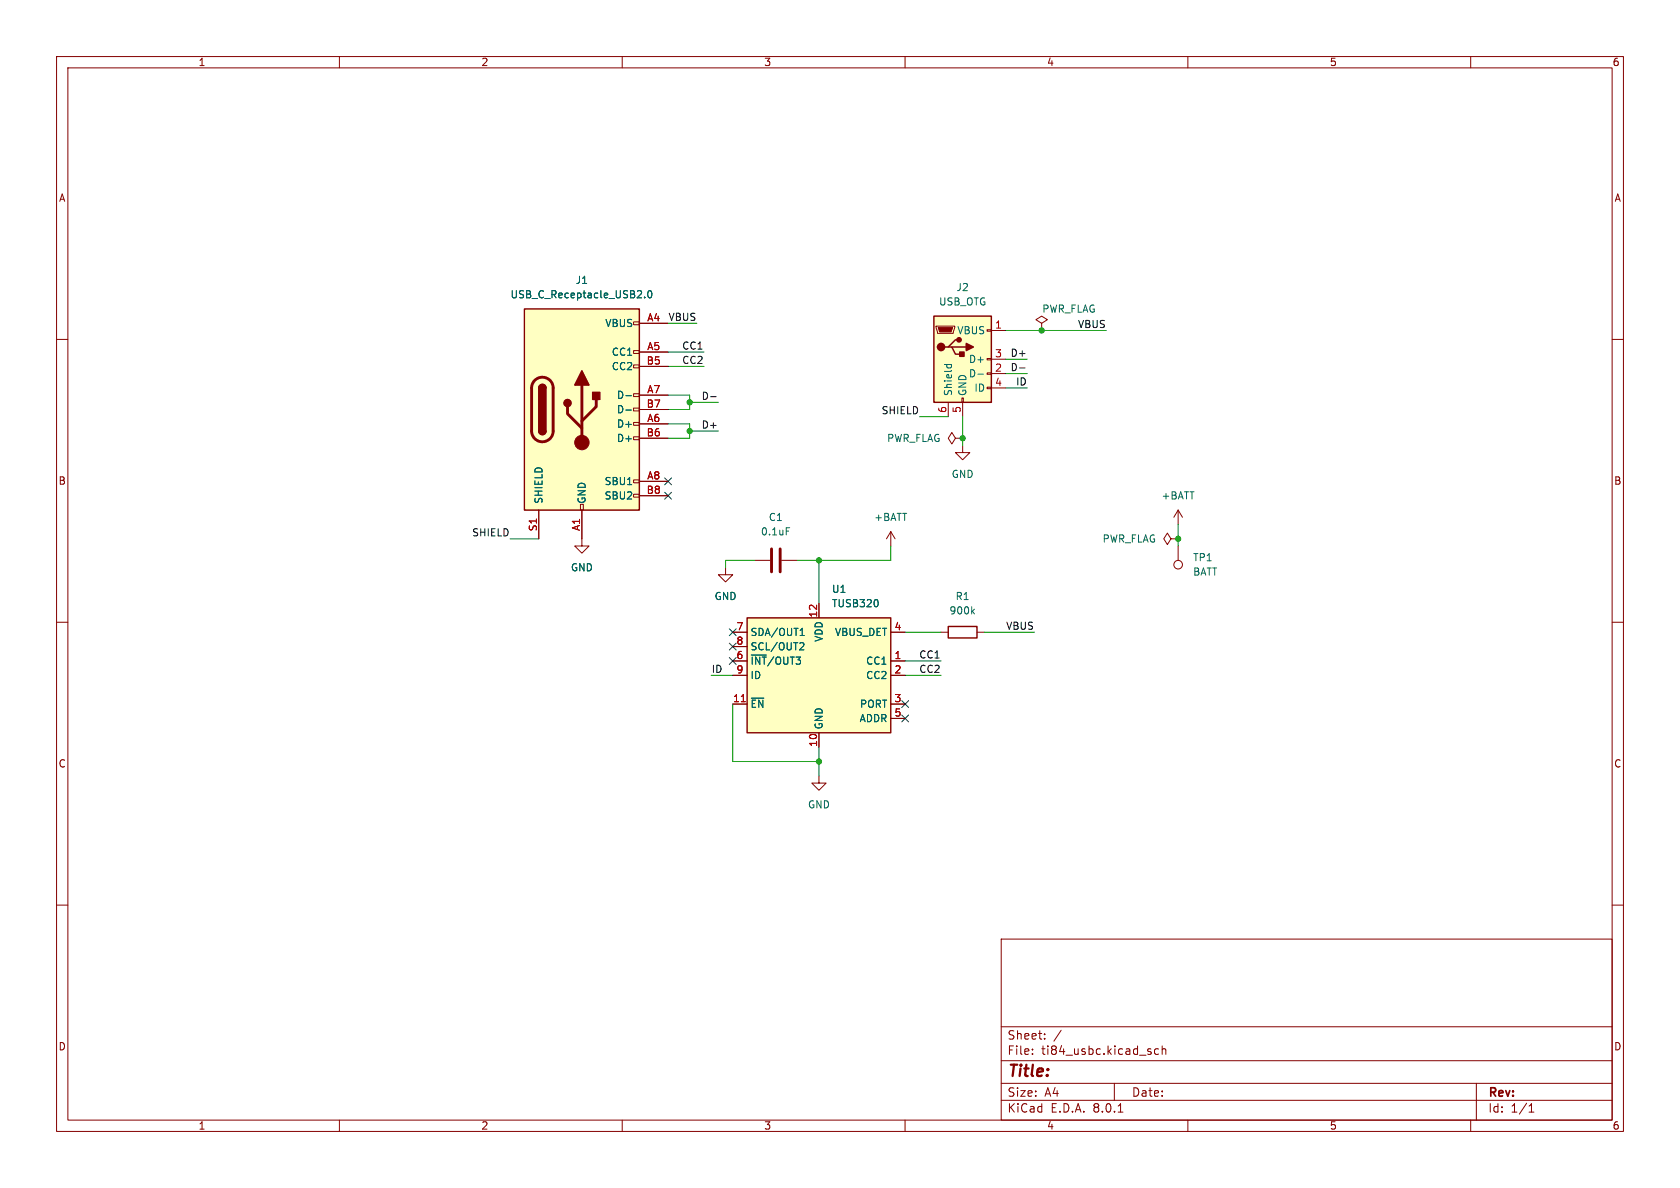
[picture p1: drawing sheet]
<svg xmlns="http://www.w3.org/2000/svg" width="297mm" height="210mm" viewBox="0 0 297 210" stroke-linecap="round" stroke-linejoin="round" font-family="sans-serif">
<g fill="none" stroke="#840000" stroke-width=".18">
<path d="M10 10h277v190h-277zM12 12h273v186h-273zM60 10v2M110 10v2M160 10v2M210 10v2M260 10v2M10 60h2M184.1 57.2l1.1-.7-1.1-.6-1 .6 1 .7v1.2M184.1 58.4h.1M285 60h2M133.3 99.1h2.8"/>
<path d="M138.2 99.1h2.8M10 110h2M285 110h2M10 160h2M285 160h2M177 166h108v32h-108zM60 198v2M110 198v2M160 198v2M177 194.5h108M177 191.5h108M177 187.5h108"/>
<path d="M177 181.5h108M182.5 186.3v.1M182.5 185.5v.1M184.7 183.6v.1M184.7 182.8v.1M187.6 182.1l-1.3 2M197 191.5v3M197.7 196.6h.8M203.5 186v.3M204.8 185.5l-.4-.1-.3 .3v.4l.1 .2h.6M205.5 185.5l.2-.1 .3 .1 .1 .9M205.5 184.9v1.5"/>
<path d="M210 198v2M260 198v2M261 191.5v6.5M270.3 196.6h.9M270.3 195.5l.4-.4v1.5"/>
</g>
<path d="M136.4 97v4.1M137.9 97v4.1" fill="none" stroke="#840000" stroke-width=".51"/>
<path d="M139 93.3h.6" fill="none" stroke="#006464" stroke-width=".18"/>
<path d="M132.1 109.2h25.4v20.3h-25.4z" fill="#ffffc2"/>
<path d="M132.1 109.2h25.4v20.3h-25.4zM167.6 110.7h5.1v2.1h-5.1z" fill="none" stroke="#840000" stroke-width=".25"/>
<g fill="none" stroke="#840000" stroke-width=".18">
<path d="M128.3 100.3v1.3h1.2l-1.2 1.3-1.3-1.3h1.3M129.5 116.8h2.6M129.5 119.4h2.6M129.5 111.8h2.6M129.5 114.3h2.6M144.8 106.7v2.5M157.5 116.8h2.5M157.5 119.4h2.5M157.5 111.8h2.5M166.4 111.8h1.2M172.7 111.8h1.3M129.5 124.5h2.6"/>
<path d="M144.8 129.5v2.6M157.5 124.5h2.5M157.5 127h2.5"/>
</g>
<path d="M141.5 112.3h.7M141.6 113.6l.4 .1 .1 .3-.8 .9h.8M141.7 111.3l.1-.2v1.2M155.2 106.2v.8M171.9 108l.4 .5M172.3 107.7l-.5 .5M132.8 123.4h2.2" fill="none" stroke="#006464" stroke-width=".18"/>
<path d="M131.1 124h.7" fill="none" stroke="#a90000" stroke-width=".18"/>
<path d="M165.1 55.9h10.2v15.2h-10.2z" fill="#ffffc2"/>
<path d="M165.1 55.9h10.2v15.2h-10.2zM167.6 61.3h.7l.6 1.3h1.3M168.3 61.3h2.5M169.5 60.1h-.6l-1.3 1.2h-.6" fill="none" stroke="#840000" stroke-width=".25"/>
<g fill="#840000" stroke="#840000" stroke-width=".25">
<path d="M170.8 60.7l1.3 .6-1.3 .7z"/>
<path d="M169.7 62.2h.7v.8h-.7z"/>
<circle cx="166.4" cy="61.3" r=".63"/>
<circle cx="169.5" cy="60.1" r=".38"/>
</g>
<g fill="none" stroke="#840000" stroke-width=".18">
<path d="M165.5 57.7h3.3v.2l-.3 1h-2.8zM174.5 58.3h.8v.2h-.8zM175.3 58.4h2.5M167.6 71.1v2.6M170.1 70.4h.2v.7h-.2zM170.2 71.1v2.6M174.5 68.5h.8v.2h-.8zM174.5 65.9h.8v.3h-.8zM174.5 63.4h.8v.2h-.8zM175.3 66h2.5M175.3 63.5h2.5M175.3 68.6h2.5"/>
<path d="M157.5 94l-.8 1.3M157.5 94v2.5M157.5 94l.7 1.3M207 95.3l-.6-1.1-.7 1.1 .7 1 .6-1h1.3M208.3 95.3h.1M208.3 90.2v2.5M208.3 96.5v2.6M208.3 90.2l-.8 1.2M208.3 90.2l.7 1.2"/>
<circle cx="208.3" cy="99.8" r=".76"/>
</g>
<path d="M165.9 57.9h2.5l-.3 .8h-2z" fill="#840000" stroke="#840000" stroke-width=".18"/>
<path d="M166.9 64.4h1.3M167.4 64.4v.4M168.2 64.4v.4M172.9 66.1h.9" fill="none" stroke="#006464" stroke-width=".18"/>
<path d="M92.7 54.6h20.3v35.6h-20.3z" fill="#ffffc2"/>
<g fill="none" stroke="#840000" stroke-width=".18">
<path d="M112 56.9h1v.5h-1zM113 57.2h5.1M112 77.2h1v.5h-1zM112 74.7h1v.5h-1zM112 72.1h1v.5h-1zM112 69.6h1v.5h-1zM112 64.5h1v.5h-1zM112 62h1v.5h-1zM113 62.2h5.1M113 74.9h5.1M113 69.9h5.1M113 64.8h5.1"/>
<path d="M113 77.5h5.1M113 72.4h5.1M168.9 77.5l-.6-1-.7 1 .7 1 .6-1h1.3M170.2 77.5h.1M170.2 78.7v1.3h1.2l-1.2 1.3-1.3-1.3h1.3M95.2 90.2v5.1M102.6 89.2h.5v1h-.5zM102.9 90.2v6.3h1.2l-1.2 1.3-1.3-1.3h1.3M112 87.4h1v.5h-1zM112 84.8h1v.5h-1zM113 85.1h5.1M113 87.6h5.1"/>
<path d="M129.5 116.8h2.6M129.5 119.4h2.6M129.5 111.8h2.6M129.5 114.3h2.6M144.8 106.7v2.5M157.5 116.8h2.5M157.5 119.4h2.5M157.5 111.8h2.5M129.5 124.5h2.6M144.8 137.2v1.2h1.2l-1.2 1.3-1.3-1.3h1.3M144.8 129.5v2.6M157.5 124.5h2.5"/>
<path d="M157.5 127h2.5"/>
</g>
<path d="M92.7 54.6h20.3v35.6h-20.3zM95.2 76.2a.64 .64 0 0 0 .7 .6 .64 .64 0 0 0 .6-.6M95.2 68.6a.64 .64 0 0 1 .7-.7 .64 .64 0 0 1 .6 .7" fill="none" stroke="#840000" stroke-width=".25"/>
<path d="M94.5 67.2a1.91 1.91 0 0 1 2.1-.4 1.91 1.91 0 0 1 1.2 1.8v7.6a1.91 1.91 0 0 1-1.9 1.9 1.91 1.91 0 0 1-1.9-1.9v-7.8l.2-.6zM100.3 71.9v1.3l2.6 2.5M102.9 68.1v10.1M105.4 70.6v1.3l-2.5 2.5" fill="none" stroke="#840000" stroke-width=".51"/>
<g fill="#840000" stroke="#840000" stroke-width=".25">
<path d="M95.2 76.2h1.3a.64 .64 0 0 1-.6 .6 .64 .64 0 0 1-.7-.6z"/>
<path d="M95.2 68.6h1.3v7.6h-1.3z"/>
<path d="M95.4 68.1a.64 .64 0 0 1 .7-.1 .64 .64 0 0 1 .4 .6h-1.3z"/>
<path d="M102.9 65.5l1.2 2.6h-2.5z"/>
<path d="M104.8 69.3h1.2v1.3h-1.2z"/>
<circle cx="100.3" cy="71.2" r=".63"/>
</g>
<circle cx="102.9" cy="78.2" r="1.27" fill="#840000" stroke="#840000" stroke-width=".18"/>
<path d="M114 52.5v.1M114.6 51.5l.2-.1a.68 .68 0 0 1 .5 .6 .68 .68 0 0 1-.5 .6l-.2-.1-.1-.3zM110.6 69.9h1M110.6 72.5h1M141.5 112.3h.7M141.6 113.6l.4 .1 .1 .3-.8 .9h.8M141.7 111.3l.1-.2v1.2M155.2 106.2v.8M132.8 123.4h2.2" fill="none" stroke="#006464" stroke-width=".18"/>
<path d="M125.6 70.1h1M180.2 65h1" fill="none" stroke="#0f0f0f" stroke-width=".18"/>
<g fill="none" stroke="#009600" stroke-width=".18">
<path d="M118.1 57.2h5.1M177.8 58.4h17.8M118.1 62.2h6.4M118.1 64.8h6.4M118.1 69.9h3.8v2.5h-3.8M118.1 74.9h3.8v2.6h-3.8M121.9 76.2h5.1M121.9 71.1h5.1M162.6 73.7h5M170.2 73.7v5M177.8 68.6h3.8M177.8 63.5h3.8"/>
<path d="M177.8 66h3.8M90.2 95.3h5M133.3 99.1h-5v1.2M144.8 99.1v7.6M157.5 96.5v2.6h-16.5M208.3 92.7v3.8M125.7 119.4h3.8M160 116.8h6.4M160 111.8h6.4M160 119.4h6.4M174 111.8h8.9M129.5 124.5v10.1h15.3"/>
<path d="M144.8 132.1v5.1"/>
</g>
<g fill="none" stroke="#000084" stroke-width=".18">
<path d="M117.5 84.5l1.2 1.2M117.5 87l1.2 1.2M118.7 84.5l-1.2 1.2M118.7 87l-1.2 1.2M128.9 116.2l1.2 1.2M128.9 111.2l1.2 1.2M128.9 113.7l1.2 1.2M130.1 116.2l-1.2 1.2M130.1 111.2l-1.2 1.2M130.1 113.7l-1.2 1.2M159.4 123.9l1.2 1.2M159.4 126.4l1.2 1.2"/>
<path d="M160.6 123.9l-1.2 1.2M160.6 126.4l-1.2 1.2"/>
</g>
<path d="M131.1 124h.7" fill="none" stroke="#a90000" stroke-width=".18"/>
<g fill="#009600" stroke="#009600" stroke-width=".18">
<circle cx="170.2" cy="77.5" r=".46"/>
<circle cx="208.3" cy="95.3" r=".46"/>
<circle cx="184.1" cy="58.4" r=".46"/>
<circle cx="121.9" cy="76.2" r=".46"/>
<circle cx="121.9" cy="71.1" r=".46"/>
<circle cx="144.8" cy="134.6" r=".46"/>
<circle cx="144.8" cy="99.1" r=".46"/>
</g>
<text font-size="2.8" fill="#840000" x="178" y="190.9">Title:</text>
<g font-size="2.1" fill="#840000">
<text x="178" y="184">Sheet:</text>
<text x="178" y="186.7">File:</text>
<text x="184.1" y="186.7">ti84_usbc.kicad_sch</text>
<text x="178" y="196.9">KiCad</text>
<text x="178" y="194.1">Size:</text>
<text x="184.7" y="194.1">A4</text>
<text x="185.7" y="196.9">E.D.A.</text>
<text x="193.3" y="196.9">8.0.1</text>
<text x="200" y="194.1">Date:</text>
<text x="263" y="194.3">Rev:</text>
<text x="263" y="196.9">Id:</text>
<text x="267.1" y="196.9">1/1</text>
</g>
<g font-size="1.8" fill="#840000">
<text x="35" y="11.9">1</text>
<text x="85" y="11.9">2</text>
<text x="135" y="11.9">3</text>
<text x="185" y="11.9">4</text>
<text x="235" y="11.9">5</text>
<text x="285" y="11.9">6</text>
<text x="10.3" y="35.9">A</text>
<text x="285.3" y="35.9">A</text>
<text x="10.3" y="85.9">B</text>
<text x="285.3" y="85.9">B</text>
<text x="10.3" y="135.9">C</text>
<text x="285.3" y="135.9">C</text>
<text x="10.3" y="185.9">D</text>
<text x="285.3" y="185.9">D</text>
<text x="35" y="199.9">1</text>
<text x="85" y="199.9">2</text>
<text x="135" y="199.9">3</text>
<text x="185" y="199.9">4</text>
<text x="235" y="199.9">5</text>
<text x="285" y="199.9">6</text>
</g>
<g font-size="1.8" fill="#006464">
<text x="90.2" y="52.9">USB_C_Receptacle_USB2.0</text>
<text x="101.7" y="50.4">J1</text>
<text x="169" y="51.7">J2</text>
<text x="106.9" y="58">VBUS</text>
<text x="165.9" y="54.2">USB_OTG</text>
<text x="169.1" y="59.3">VBUS</text>
<text x="184.2" y="55.5">PWR_FLAG</text>
<text x="108.1" y="63.1">CC1</text>
<text x="108.1" y="65.6">CC2</text>
<text x="171.2" y="64.4">D+</text>
<text x="109" y="70.7">D-</text>
<text x="168.5" y="70.1" transform="rotate(-90 168.5 70.1)">Shield</text>
<text x="171" y="70.1" transform="rotate(-90 171 70.1)">GND</text>
<text x="171.2" y="66.9">D-</text>
<text x="172.2" y="69.4">ID</text>
<text x="109" y="75.8">D+</text>
<text x="109" y="73.3">D-</text>
<text x="109" y="78.3">D+</text>
<text x="156.7" y="78.3">PWR_FLAG</text>
<text x="96.1" y="89.2" transform="rotate(-90 96.1 89.2)">SHIELD</text>
<text x="103.7" y="89.2" transform="rotate(-90 103.7 89.2)">GND</text>
<text x="106.8" y="86">SBU1</text>
<text x="106.8" y="88.5">SBU2</text>
<text x="168.1" y="84.7">GND</text>
<text x="205.2" y="88.5">+BATT</text>
<text x="134.4" y="94.8">0.1uF</text>
<text x="135.8" y="92.3">C1</text>
<text x="154.4" y="92.3">+BATT</text>
<text x="100.8" y="101.2">GND</text>
<text x="194.8" y="96.1">PWR_FLAG</text>
<text x="210.8" y="99.4">TP1</text>
<text x="210.8" y="102">BATT</text>
<text x="126.2" y="106.3">GND</text>
<text x="147" y="105">U1</text>
<text x="147" y="107.5">TUSB320</text>
<text x="168.8" y="106.3">R1</text>
<text x="132.6" y="112.6">SDA/OUT1</text>
<text x="145.6" y="113.6" transform="rotate(-90 145.6 113.6)">VDD</text>
<text x="147.5" y="112.6">VBUS_DET</text>
<text x="167.7" y="108.8">900k</text>
<text x="132.6" y="117.7">~{INT}/OUT3</text>
<text x="132.6" y="115.2">SCL/OUT2</text>
<text x="153" y="117.7">CC1</text>
<text x="132.6" y="125.3">~{EN}</text>
<text x="132.6" y="120.2">ID</text>
<text x="151.9" y="125.3">PORT</text>
<text x="153" y="120.2">CC2</text>
<text x="145.6" y="129" transform="rotate(-90 145.6 129)">GND</text>
<text x="151.9" y="127.9">ADDR</text>
<text x="142.7" y="143.1">GND</text>
</g>
<g font-size="1.8" fill="#a90000">
<text x="114.3" y="56.9">A4</text>
<text x="175.8" y="58.2">1</text>
<text x="114.2" y="64.5">B5</text>
<text x="114.3" y="62">A5</text>
<text x="175.8" y="65.8">2</text>
<text x="175.8" y="63.2">3</text>
<text x="114.3" y="69.6">A7</text>
<text x="175.8" y="68.3">4</text>
<text x="114.2" y="77.2">B6</text>
<text x="114.2" y="72.1">B7</text>
<text x="114.3" y="74.7">A6</text>
<text x="167.4" y="73.1" transform="rotate(-90 167.4 73.1)">6</text>
<text x="169.9" y="73.1" transform="rotate(-90 169.9 73.1)">5</text>
<text x="114.2" y="87.4">B8</text>
<text x="114.3" y="84.8">A8</text>
<text x="95" y="94" transform="rotate(-90 95 94)">S1</text>
<text x="102.6" y="94" transform="rotate(-90 102.6 94)">A1</text>
<text x="130.1" y="111.5">7</text>
<text x="144.5" y="109.3" transform="rotate(-90 144.5 109.3)">12</text>
<text x="158" y="111.5">4</text>
<text x="130.1" y="116.6">6</text>
<text x="130.1" y="114">8</text>
<text x="130.1" y="119.1">9</text>
<text x="158" y="116.6">1</text>
<text x="158" y="119.1">2</text>
<text x="129.5" y="124.2">11</text>
<text x="158" y="124.2">3</text>
<text x="158" y="126.7">5</text>
<text x="144.5" y="132.1" transform="rotate(-90 144.5 132.1)">10</text>
</g>
<g font-size="1.8" fill="#0f0f0f">
<text x="118.1" y="56.8">VBUS</text>
<text x="190.5" y="58.1">VBUS</text>
<text x="120.5" y="64.4">CC2</text>
<text x="120.5" y="61.9">CC1</text>
<text x="178.6" y="63.2">D+</text>
<text x="178.6" y="65.7">D-</text>
<text x="124" y="70.8">D-</text>
<text x="179.5" y="68.2">ID</text>
<text x="124" y="75.9">D+</text>
<text x="155.8" y="73.3">SHIELD</text>
<text x="83.4" y="94.9">SHIELD</text>
<text x="177.8" y="111.4">VBUS</text>
<text x="125.7" y="119">ID</text>
<text x="162.4" y="119">CC2</text>
<text x="162.4" y="116.5">CC1</text>
</g>
</svg>
